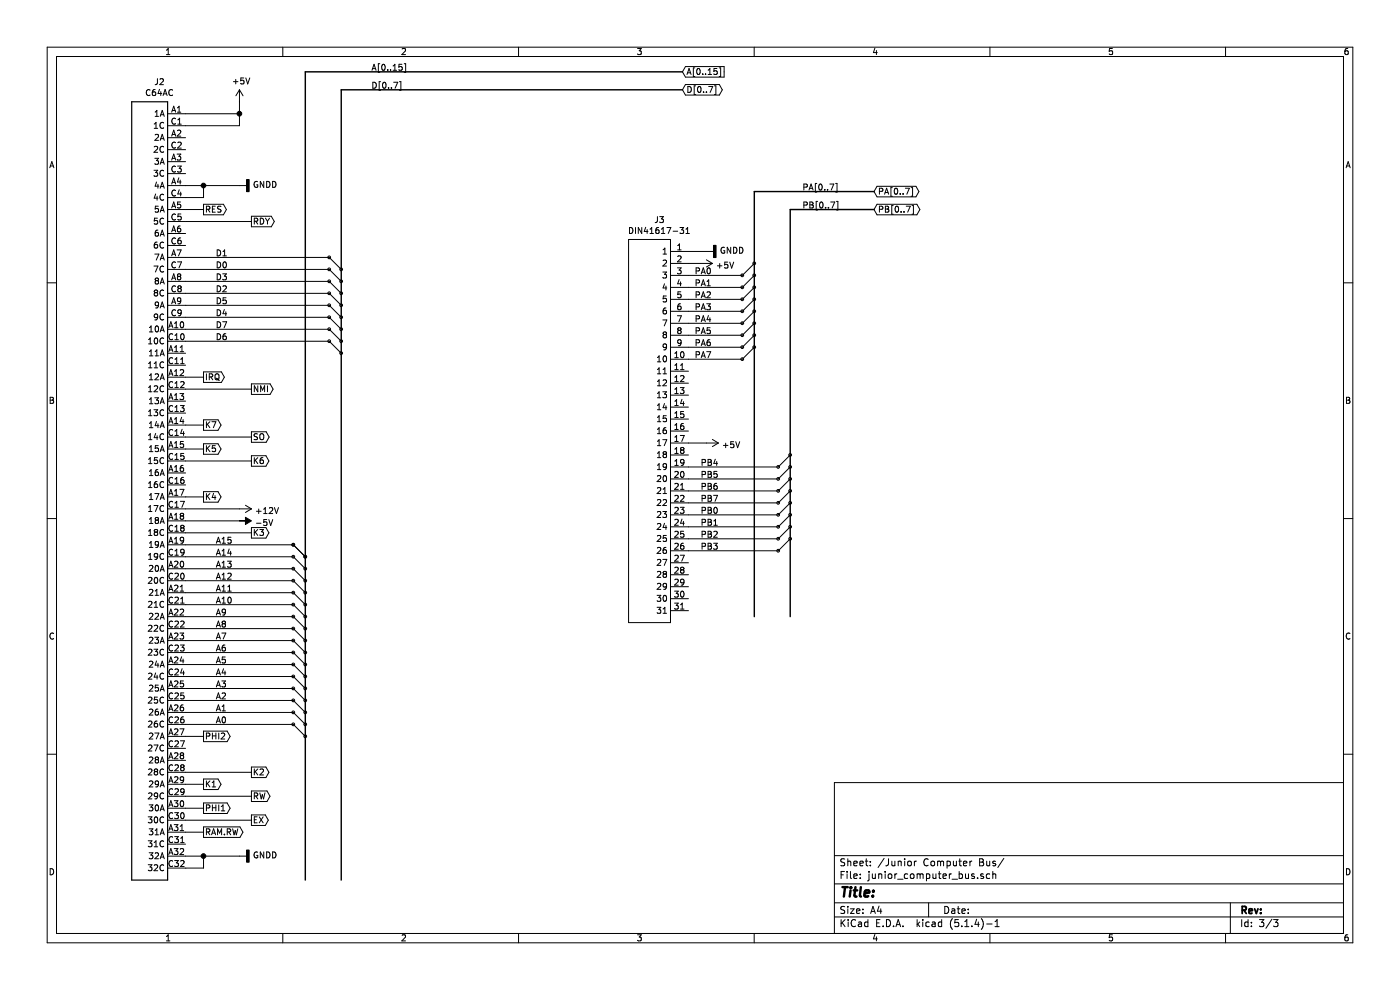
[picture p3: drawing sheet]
EESchema Schematic File Version 4
LIBS:junior-computer-cache
EELAYER 30 0
EELAYER END
$Descr A4 11693 8268
encoding utf-8
Sheet 3 3
Title ""
Date ""
Rev ""
Comp ""
Comment1 ""
Comment2 ""
Comment3 ""
Comment4 ""
$EndDescr
$Comp
L Connector:C64AC J2
U 1 1
P 1250 4150
F 0 "J2" H 1168 7617 50  0000 C CNN
F 1 "C64AC" H 1168 7526 50  0000 C CNN
F 2 "elektor:DIN-41612-AC" H 1250 4200 50  0001 C CNN
F 3 " ~" H 1250 4200 50  0001 C CNN
	1    1250 4150
	-1   0    0    -1  
$EndComp
Wire Bus Line
	2850 750  5700 750 
Wire Bus Line
	2550 600  5700 600 
Entry Wire Line
	2450 6050 2550 6150
Entry Wire Line
	2450 5950 2550 6050
Entry Wire Line
	2450 4550 2550 4650
Entry Wire Line
	2450 4650 2550 4750
Entry Wire Line
	2450 4750 2550 4850
Entry Wire Line
	2450 4850 2550 4950
Entry Wire Line
	2450 4950 2550 5050
Entry Wire Line
	2450 5050 2550 5150
Entry Wire Line
	2450 5150 2550 5250
Entry Wire Line
	2450 5250 2550 5350
Entry Wire Line
	2450 5350 2550 5450
Entry Wire Line
	2450 5450 2550 5550
Entry Wire Line
	2450 5550 2550 5650
Entry Wire Line
	2450 5650 2550 5750
Entry Wire Line
	2450 5750 2550 5850
Entry Wire Line
	2450 5850 2550 5950
Entry Wire Line
	2450 4550 2550 4650
Wire Wire Line
	2450 4550 1550 4550
Wire Wire Line
	1550 4650 2450 4650
Wire Wire Line
	2450 4750 1550 4750
Wire Wire Line
	1550 4850 2450 4850
Wire Wire Line
	2450 4950 1550 4950
Wire Wire Line
	1550 5050 2450 5050
Wire Wire Line
	2450 5150 1550 5150
Wire Wire Line
	1550 5250 2450 5250
Wire Wire Line
	2450 5350 1550 5350
Wire Wire Line
	1550 5450 2450 5450
Wire Wire Line
	2450 5550 1550 5550
Wire Wire Line
	1550 5650 2450 5650
Wire Wire Line
	2450 5750 1550 5750
Wire Wire Line
	1550 5850 2450 5850
Wire Wire Line
	2450 5950 1550 5950
Wire Wire Line
	1550 6050 2450 6050
Entry Wire Line
	2750 2150 2850 2250
Entry Wire Line
	2750 2250 2850 2350
Entry Wire Line
	2750 2350 2850 2450
Entry Wire Line
	2750 2450 2850 2550
Entry Wire Line
	2750 2550 2850 2650
Entry Wire Line
	2750 2650 2850 2750
Entry Wire Line
	2750 2750 2850 2850
Entry Wire Line
	2750 2850 2850 2950
Wire Wire Line
	2750 2150 1550 2150
Wire Wire Line
	2750 2250 1550 2250
Wire Wire Line
	2750 2350 1550 2350
Wire Wire Line
	2750 2450 1550 2450
Wire Wire Line
	2750 2550 1550 2550
Wire Wire Line
	2750 2650 1550 2650
Wire Wire Line
	2750 2750 1550 2750
Wire Wire Line
	2750 2850 1550 2850
Text GLabel 2100 6650 2    50   Output ~ 0
RW
Text GLabel 1700 6950 2    50   Output ~ 0
RAM.RW
Wire Wire Line
	1550 6950 1700 6950
Wire Wire Line
	1550 6650 2100 6650
Text GLabel 1700 6750 2    50   Output ~ 0
PHI1
Text GLabel 1700 6150 2    50   Output ~ 0
PHI2
Text GLabel 1700 1750 2    50   Output ~ 0
RES
Text GLabel 2100 3250 2    50   Output ~ 0
NMI
Text GLabel 1700 3150 2    50   Output ~ 0
IRQ
Text GLabel 2100 6850 2    50   Output ~ 0
EX
Text GLabel 1700 6550 2    50   Output ~ 0
K1
Text GLabel 2100 6450 2    50   Output ~ 0
K2
Text GLabel 2100 4450 2    50   Output ~ 0
K3
Text GLabel 1700 4150 2    50   Output ~ 0
K4
Text GLabel 1700 3750 2    50   Output ~ 0
K5
Text GLabel 2100 3850 2    50   Output ~ 0
K6
Text GLabel 1700 3550 2    50   Output ~ 0
K7
Text GLabel 2100 1850 2    50   Output ~ 0
RDY
$Comp
L power:+5V #PWR0135
U 1 1
P 2000 850
F 0 "#PWR0135" H 2000 700 50  0001 C CNN
F 1 "+5V" H 2015 1023 50  0000 C CNN
F 2 "" H 2000 850 50  0001 C CNN
F 3 "" H 2000 850 50  0001 C CNN
	1    2000 850 
	1    0    0    -1  
$EndComp
Wire Wire Line
	1550 1050 2000 1050
Wire Wire Line
	2000 1050 2000 950 
Wire Wire Line
	1550 950  2000 950 
Connection ~ 2000 950 
Wire Wire Line
	2000 950  2000 850 
$Comp
L power:-5V #PWR0136
U 1 1
P 2000 4350
F 0 "#PWR0136" H 2000 4450 50  0001 C CNN
F 1 "-5V" V 2015 4478 50  0000 L CNN
F 2 "" H 2000 4350 50  0001 C CNN
F 3 "" H 2000 4350 50  0001 C CNN
	1    2000 4350
	0    1    1    0   
$EndComp
Wire Wire Line
	2000 4350 1550 4350
$Comp
L power:+12V #PWR0137
U 1 1
P 2000 4250
F 0 "#PWR0137" H 2000 4100 50  0001 C CNN
F 1 "+12V" V 2015 4378 50  0000 L CNN
F 2 "" H 2000 4250 50  0001 C CNN
F 3 "" H 2000 4250 50  0001 C CNN
	1    2000 4250
	0    1    1    0   
$EndComp
Wire Wire Line
	2000 4250 1550 4250
Wire Wire Line
	1700 4150 1550 4150
Wire Wire Line
	2100 4450 1550 4450
Wire Wire Line
	2100 3850 1550 3850
Wire Wire Line
	1700 3750 1550 3750
Wire Wire Line
	1700 3150 1550 3150
Wire Wire Line
	1700 3550 1550 3550
Wire Wire Line
	2100 3250 1550 3250
Wire Wire Line
	1700 1750 1550 1750
Wire Wire Line
	1550 1850 2100 1850
Wire Wire Line
	1700 6150 1550 6150
Wire Wire Line
	1550 6450 2100 6450
Wire Wire Line
	1700 6550 1550 6550
Wire Wire Line
	1550 6750 1700 6750
Wire Wire Line
	1550 6850 2100 6850
$Comp
L power:GNDD #PWR0138
U 1 1
P 2000 1550
F 0 "#PWR0138" H 2000 1300 50  0001 C CNN
F 1 "GNDD" V 2004 1440 50  0000 R CNN
F 2 "" H 2000 1550 50  0001 C CNN
F 3 "" H 2000 1550 50  0001 C CNN
	1    2000 1550
	0    -1   -1   0   
$EndComp
Wire Wire Line
	2000 1550 1700 1550
Wire Wire Line
	1550 1650 1700 1650
Wire Wire Line
	1700 1650 1700 1550
Connection ~ 1700 1550
Wire Wire Line
	1700 1550 1550 1550
$Comp
L power:GNDD #PWR0139
U 1 1
P 2000 7150
F 0 "#PWR0139" H 2000 6900 50  0001 C CNN
F 1 "GNDD" V 2004 7040 50  0000 R CNN
F 2 "" H 2000 7150 50  0001 C CNN
F 3 "" H 2000 7150 50  0001 C CNN
	1    2000 7150
	0    -1   -1   0   
$EndComp
Wire Wire Line
	2000 7150 1700 7150
Wire Wire Line
	1550 7250 1700 7250
Wire Wire Line
	1700 7250 1700 7150
Connection ~ 1700 7150
Wire Wire Line
	1700 7150 1550 7150
Text Label 1800 4550 0    50   ~ 0
A15
Text Label 1800 4650 0    50   ~ 0
A14
Text Label 1800 4750 0    50   ~ 0
A13
Text Label 1800 4850 0    50   ~ 0
A12
Text Label 1800 4950 0    50   ~ 0
A11
Text Label 1800 5050 0    50   ~ 0
A10
Text Label 1800 5150 0    50   ~ 0
A9
Text Label 1800 5250 0    50   ~ 0
A8
Text Label 1800 5350 0    50   ~ 0
A7
Text Label 1800 5450 0    50   ~ 0
A6
Text Label 1800 5550 0    50   ~ 0
A5
Text Label 1800 5650 0    50   ~ 0
A4
Text Label 1800 5750 0    50   ~ 0
A3
Text Label 1800 5850 0    50   ~ 0
A2
Text Label 1800 5950 0    50   ~ 0
A1
Text Label 1800 6050 0    50   ~ 0
A0
Text Label 1800 2150 0    50   ~ 0
D1
Text GLabel 2100 3650 2    50   Output ~ 0
SO
Wire Wire Line
	2100 3650 1550 3650
Text Label 1800 2250 0    50   ~ 0
D0
Text Label 1800 2350 0    50   ~ 0
D3
Text Label 1800 2450 0    50   ~ 0
D2
Text Label 1800 2550 0    50   ~ 0
D5
Text Label 1800 2650 0    50   ~ 0
D4
Text Label 1800 2750 0    50   ~ 0
D7
Text Label 3100 750  0    50   ~ 0
D[0..7]
Text Label 1800 2850 0    50   ~ 0
D6
Text Label 3100 600  0    50   ~ 0
A[0..15]
Text GLabel 5700 600  2    50   Input ~ 0
A[0..15]
Text GLabel 5700 750  2    50   BiDi ~ 0
D[0..7]
$Comp
L junior_computer:DIN41617-31 J3
U 1 1
P 5450 5300
F 0 "J3" H 5392 8765 50  0000 C CNN
F 1 "DIN41617-31" H 5392 8674 50  0000 C CNN
F 2 "elektor:DIN-41617-31-F" H 5450 5350 50  0001 C CNN
F 3 " ~" H 5450 5350 50  0001 C CNN
	1    5450 5300
	-1   0    0    -1  
$EndComp
Wire Bus Line
	6600 1750 7300 1750
Wire Bus Line
	6300 1600 7300 1600
Entry Wire Line
	6200 2300 6300 2200
Entry Wire Line
	6200 2400 6300 2300
Entry Wire Line
	6200 2500 6300 2400
Entry Wire Line
	6200 2600 6300 2500
Entry Wire Line
	6200 2700 6300 2600
Entry Wire Line
	6200 2800 6300 2700
Entry Wire Line
	6200 2900 6300 2800
Entry Wire Line
	6200 3000 6300 2900
Entry Wire Line
	6500 4300 6600 4200
Entry Wire Line
	6500 4400 6600 4300
Entry Wire Line
	6500 4500 6600 4400
Entry Wire Line
	6500 4600 6600 4500
Entry Wire Line
	6500 3900 6600 3800
Entry Wire Line
	6500 4000 6600 3900
Entry Wire Line
	6500 4100 6600 4000
Entry Wire Line
	6500 4200 6600 4100
$Comp
L power:+5V #PWR0140
U 1 1
P 5850 2200
F 0 "#PWR0140" H 5850 2050 50  0001 C CNN
F 1 "+5V" V 5865 2328 50  0000 L CNN
F 2 "" H 5850 2200 50  0001 C CNN
F 3 "" H 5850 2200 50  0001 C CNN
	1    5850 2200
	0    1    1    0   
$EndComp
Wire Wire Line
	5750 2300 6200 2300
Wire Wire Line
	5750 2400 6200 2400
Wire Wire Line
	5750 2500 6200 2500
Wire Wire Line
	5750 2600 6200 2600
Wire Wire Line
	5750 2700 6200 2700
Wire Wire Line
	5750 2800 6200 2800
Wire Wire Line
	5750 2900 6200 2900
Wire Wire Line
	5750 3000 6200 3000
Wire Wire Line
	5750 4300 6500 4300
Wire Wire Line
	5750 4400 6500 4400
Wire Wire Line
	5750 4500 6500 4500
Wire Wire Line
	5750 4600 6500 4600
Wire Wire Line
	5850 2200 5750 2200
$Comp
L power:+5V #PWR0141
U 1 1
P 5900 3700
F 0 "#PWR0141" H 5900 3550 50  0001 C CNN
F 1 "+5V" V 5915 3828 50  0000 L CNN
F 2 "" H 5900 3700 50  0001 C CNN
F 3 "" H 5900 3700 50  0001 C CNN
	1    5900 3700
	0    1    1    0   
$EndComp
Wire Wire Line
	5900 3700 5750 3700
$Comp
L power:GNDD #PWR0142
U 1 1
P 5900 2100
F 0 "#PWR0142" H 5900 1850 50  0001 C CNN
F 1 "GNDD" V 5904 1990 50  0000 R CNN
F 2 "" H 5900 2100 50  0001 C CNN
F 3 "" H 5900 2100 50  0001 C CNN
	1    5900 2100
	0    -1   -1   0   
$EndComp
Wire Wire Line
	5900 2100 5750 2100
Text Label 5800 2300 0    50   ~ 0
PA0
Text Label 5800 2400 0    50   ~ 0
PA1
Text Label 5800 2500 0    50   ~ 0
PA2
Text Label 5800 2600 0    50   ~ 0
PA3
Text Label 5800 2700 0    50   ~ 0
PA4
Text Label 5800 2800 0    50   ~ 0
PA5
Text Label 5800 2900 0    50   ~ 0
PA6
Text Label 5800 3000 0    50   ~ 0
PA7
Text Label 5850 4300 0    50   ~ 0
PB0
Text Label 5850 4400 0    50   ~ 0
PB1
Text Label 5850 4500 0    50   ~ 0
PB2
Text Label 5850 4600 0    50   ~ 0
PB3
Wire Wire Line
	6500 3900 5750 3900
Wire Wire Line
	5750 4000 6500 4000
Wire Wire Line
	6500 4100 5750 4100
Wire Wire Line
	5750 4200 6500 4200
Text Label 5850 3900 0    50   ~ 0
PB4
Text Label 5850 4000 0    50   ~ 0
PB5
Text Label 5850 4100 0    50   ~ 0
PB6
Text Label 5850 4200 0    50   ~ 0
PB7
Text Label 6700 1750 0    50   ~ 0
PB[0..7]
Text Label 6700 1600 0    50   ~ 0
PA[0..7]
Text GLabel 7300 1600 2    50   BiDi ~ 0
PA[0..7]
Text GLabel 7300 1750 2    50   BiDi ~ 0
PB[0..7]
Wire Bus Line
	6300 1600 6300 5150
Wire Bus Line
	2850 750  2850 7350
Wire Bus Line
	6600 1750 6600 5150
Wire Bus Line
	2550 600  2550 7350
$EndSCHEMATC
